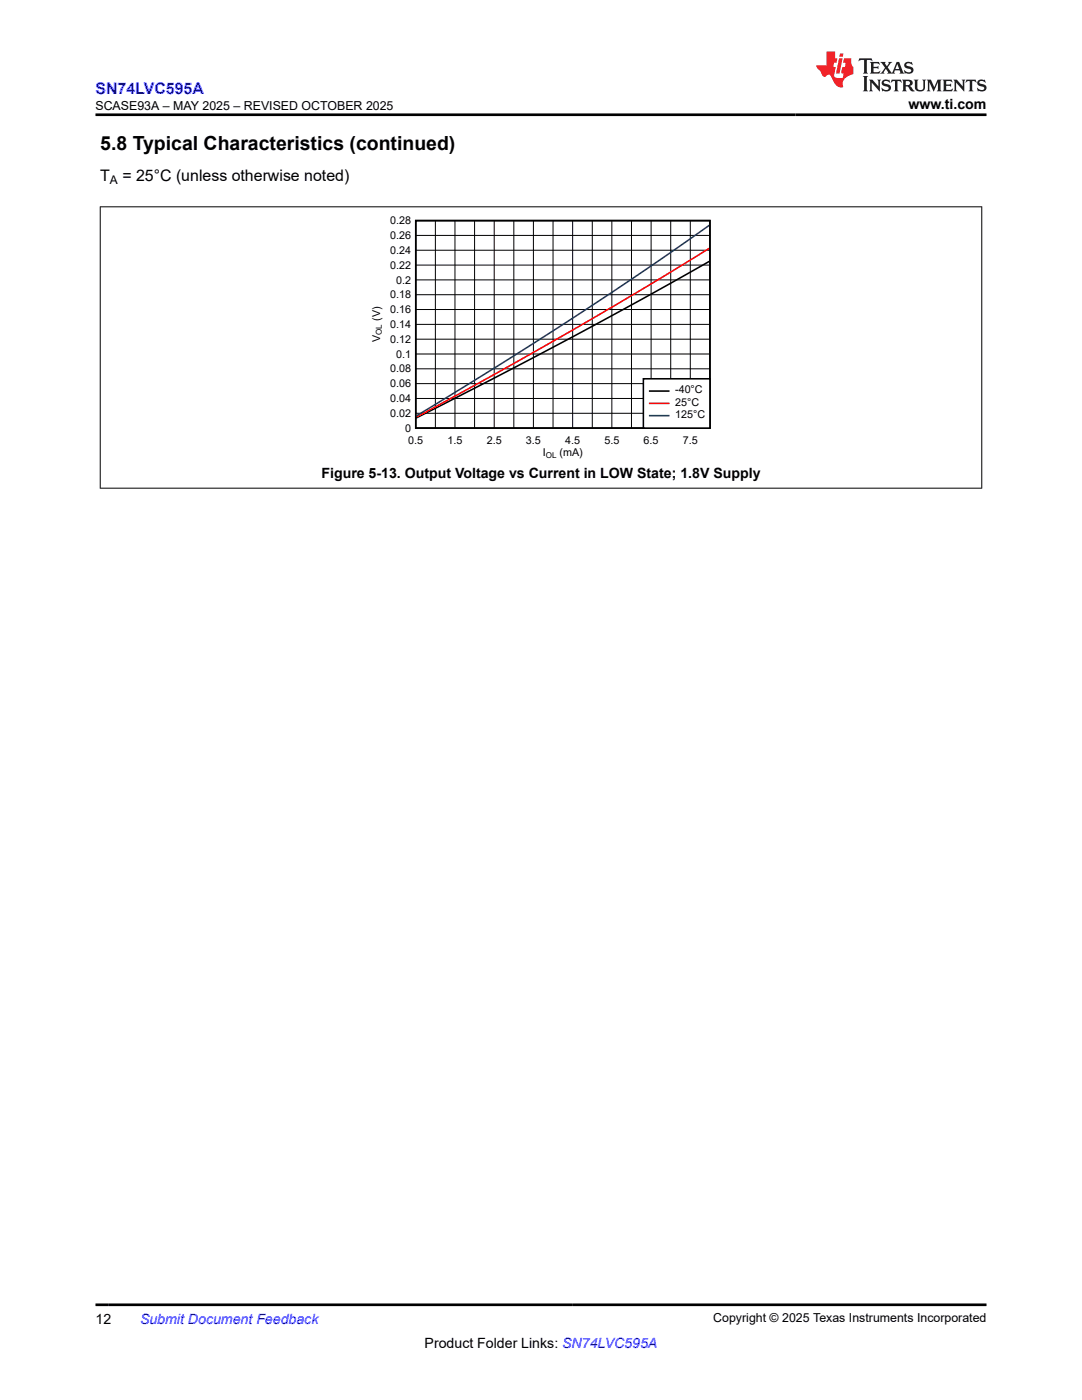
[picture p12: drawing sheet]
<svg xmlns="http://www.w3.org/2000/svg" width="216mm" height="279mm" viewBox="0 0 216 279" stroke-linecap="round" stroke-linejoin="round" font-family="sans-serif">
<path d="M83 44h58.7v41.4h-58.7zM141.5 52.2l-11.6 6.5-15.6 8.5-15.7 8.3-15.5 7.9" fill="none" stroke="#000" stroke-width=".31"/>
<g fill="none" stroke="#000" stroke-width=".2">
<path d="M83 58.8h58.7M83 55.9h58.7M83 52.9h58.7M83 49.9h58.7M83 47h58.7M86.9 44v41.4M90.8 44v41.4M94.7 44v41.4M98.6 44v41.4M102.5 44v41.4M106.4 44v41.4M110.4 44v41.4"/>
<path d="M114.3 44v41.4M118.2 44v41.4M122.1 44v41.4M126 44v41.4M129.9 44v41.4M133.8 44v41.4M137.7 44v41.4M83 79.5h58.7M83 76.6h58.7M83 73.6h58.7M83 70.6h58.7M83 67.7h58.7"/>
<path d="M83 64.7h58.7M83 61.8h58.7M83 82.5h58.7"/>
</g>
<path d="M141.5 49.6a1110.4 1110.4 0 0 1-58.4 33.6" fill="none" stroke="#f00" stroke-width=".31"/>
<path d="M141.5 45a907.8 907.8 0 0 1-58.4 38" fill="none" stroke="#105465" stroke-width=".31"/>
<path d="M128.4 75.6h13.3v9.8h-13.3z" fill-rule="evenodd" fill="#fff"/>
<path d="M128.4 75.6h13.3v9.8h-13.3zM129.6 78h3.8" fill="none" stroke="#000" stroke-width=".31"/>
<path d="M129.6 80.5h3.8" fill="none" stroke="#f00" stroke-width=".31"/>
<path d="M129.6 82.9h3.8" fill="none" stroke="#105465" stroke-width=".31"/>
<path d="M19.9 41.3h176.1M20 41.2v56.3M195.9 41.2v56.3M19.9 97.4h176.1" fill="none" stroke="#000" stroke-width=".2"/>
<path d="M171.5 11.6l-.2 .6 .5-.2h.6v.1v2.2l-.2 .4h1l-.2-.4v-2.2v-.1h.5l.6 .2-.2-.6zM173.6 12.4l.2 .3v1.6l-.2 .4h1.9l.1-.6a1.08 1.08 0 0 1-1.3 .2v-.7h.6l.4 .2v-.7l-.4 .2h-.6v-.5l.2-.2a1 1 0 0 1 1 .3l-.1-.5zM175.7 12.4l.9 1.1-1 1.2h.9l-.2-.2 .5-.8 .4 .8-.2 .2h1.6l-.2-.2 .2-.5h.9l.1 .5-.1 .2h.9l-.2-.4-.8-1.9h-.5l-.9 2.1-.9-1.1 .9-1h-.8l.2 .2-.4 .6-.4-.6 .2-.2zM179 12.8l.4 1h-.7zM180.7 12.5a.65 .65 0 0 0-.2 .7 .65 .65 0 0 0 .6 .5l.6 .1 .1 .3a.79 .79 0 0 1-.7 .4 .79 .79 0 0 1-.7-.5l.1 .7 .2-.1a.93 .93 0 0 0 1.1 0 .93 .93 0 0 0 .4-.9 1.46 1.46 0 0 0-1.2-.6l-.1-.3a1.09 1.09 0 0 1 1.2 .2l-.2-.6-.1 .1-.5-.2zM172.2 15.2l.2 .4v2.2l-.2 .4h1l-.2-.4v-2.2l.2-.4zM173.4 15.9l.2 .4v1.5l-.2 .4h.8l-.3-.4 .1-1.3 1.6 1.8v-2l.2-.4h-.7l.1 .2 .1 1.1-1.2-1.3zM176.2 16a.65 .65 0 0 0-.2 .8 .65 .65 0 0 0 .6 .4l.6 .2 .1 .2a.79 .79 0 0 1-.7 .4 .79 .79 0 0 1-.7-.5l.1 .7 .2-.1a.93 .93 0 0 0 1.1 .1 .93 .93 0 0 0 .4-1 1.46 1.46 0 0 0-1.2-.5l-.1-.4a1.09 1.09 0 0 1 1.2 .2l-.1-.6-.2 .1-.5-.1zM177.9 15.9l-.1 .6a.63 .63 0 0 1 .8-.3v1.6l-.3 .4h1l-.2-.4v-1.6a.66 .66 0 0 1 .8 .3l-.1-.6zM180 15.9l.2 .4v1.5l-.2 .4h1l-.2-.2-.1-.7h.5l.1 .2a.79 .79 0 0 0 1.2 .6l-1-.9a.61 .61 0 0 0 .6-.6 .61 .61 0 0 0-.5-.7zM180.8 16.2h.1a.47 .47 0 0 1 .5 .1 .47 .47 0 0 1 .1 .5l-.1 .1-.7 .1zM182.3 15.9l.2 .2a2.27 2.27 0 0 0 .4 2 1.04 1.04 0 0 0 1.7-.7v-1.3l.2-.2h-.8l.2 .4v1.1a.6 .6 0 0 1-.6 .6 .6 .6 0 0 1-.6-.6v-1.1l.3-.4zM184.9 15.9l.2 .4v1.5l-.2 .4h.8l-.3-.4v-1.4l.9 1.9 .9-1.9v1.4l-.3 .4h1l-.2-.4v-1.5l.2-.4h-.8l-.7 1.5-.6-1.5zM188.1 15.9l.2 .4v1.5l-.2 .4h1.9l.1-.6a1.09 1.09 0 0 1-1.3 .2v-.7h.6l.4 .2v-.6l-.4 .2h-.6v-.6l.2-.1a1.01 1.01 0 0 1 1 .3l-.1-.6zM190.2 15.9l.3 .4v1.5l-.3 .4h.8l-.2-.4v-1.3l1.6 1.8v-2l.2-.4h-.7l.2 .2v1.1l-1.2-1.3zM192.8 15.9l-.1 .6a.63 .63 0 0 1 .8-.3v1.6l-.3 .4h1l-.2-.4v-1.6a.66 .66 0 0 1 .8 .3l-.1-.6zM195.2 16a.65 .65 0 0 0-.2 .8 .65 .65 0 0 0 .6 .4l.6 .2 .2 .2a.79 .79 0 0 1-.7 .4 .79 .79 0 0 1-.7-.5l.1 .7 .2-.1a.93 .93 0 0 0 1 .1 .93 .93 0 0 0 .5-1 1.46 1.46 0 0 0-1.3-.5v-.4a1.09 1.09 0 0 1 1.2 .2l-.2-.6-.2 .1-.5-.1z" fill="#231f20"/>
<path d="M164.9 10.3v2.7h-2l.1 .4 .8 1a.95 .95 0 0 0 1 .9 .59 .59 0 0 1 .5-.4 .59 .59 0 0 1 .5 .3l.4 .8a1.59 1.59 0 0 0 2.1 1.4 1.61 1.61 0 0 1 1-2.3l1-.3-.1-1.5a1.59 1.59 0 0 1-.3-1.7h-1.5l-.2 .9h.6l-.2 .9h-.5l-.2 .9v.3l.4 .1-.1 .9h-.7a.73 .73 0 0 1-1-.7l.3-1.5h-.5l.1-.9h.5l.2-.9h-.5v-1.3zM167.4 11.6l-.6 3.1h.7l.6-3.1zM167.6 10.7l-.1 .6h.7l.1-.6z" fill="#ed1c24"/>
<path d="M19 22.9h177.8M19 260.4h177.8" fill="none" stroke="#000" stroke-width=".53"/>
<text font-size="3.9" x="20" y="29.9">5.8 Typical Characteristics (continued)</text>
<text font-size="3.2" fill="#00f" x="19" y="18.7">SN74LVC595A</text>
<g font-size="3.2">
<text x="20" y="36.1">T</text>
<text x="24.4" y="36.1">= 25°C (unless otherwise noted)</text>
</g>
<g font-size="2.8">
<text x="181.3" y="21.8">www.ti.com</text>
<text x="64.1" y="95.4">Figure 5-13. Output Voltage vs Current in LOW State; 1.8V Supply</text>
<text x="19" y="264.2">12</text>
<text x="84.7" y="269">Product Folder Links: SN74LVC595A</text>
</g>
<text font-size="2.8" fill="#00f" x="27.9" y="264.2">Submit Document Feedback</text>
<g font-size="2.5">
<text x="19" y="21.9">SCASE93A – MAY 2025 – REVISED OCTOBER 2025</text>
<text x="142.3" y="263.9">Copyright © 2025 Texas Instruments Incorporated</text>
</g>
<text font-size="2.4" x="21.9" y="36.7">A</text>
<g font-size="2.1">
<text x="77.8" y="47.7">0.26</text>
<text x="77.8" y="44.7">0.28</text>
<text x="77.8" y="53.6">0.22</text>
<text x="77.8" y="50.7">0.24</text>
<text x="77.8" y="59.5">0.18</text>
<text x="79" y="56.6">0.2</text>
<text x="75.8" y="64.1" transform="rotate(-90 75.8 64.1)">(V)</text>
<text x="77.8" y="65.5">0.14</text>
<text x="77.8" y="62.5">0.16</text>
<text x="75.8" y="68.2" transform="rotate(-90 75.8 68.2)">V</text>
<text x="77.8" y="68.4">0.12</text>
<text x="79" y="71.4">0.1</text>
<text x="77.8" y="77.3">0.06</text>
<text x="77.8" y="74.3">0.08</text>
<text x="77.8" y="83.2">0.02</text>
<text x="77.8" y="80.2">0.04</text>
<text x="134.7" y="78.5">-40°C</text>
<text x="134.7" y="81">25°C</text>
<text x="134.7" y="83.4">125°C</text>
<text x="80.8" y="86.2">0</text>
<text x="81.5" y="88.6">0.5</text>
<text x="89.3" y="88.6">1.5</text>
<text x="97.1" y="88.6">2.5</text>
<text x="104.9" y="88.6">3.5</text>
<text x="112.8" y="88.6">4.5</text>
<text x="120.6" y="88.6">5.5</text>
<text x="128.4" y="88.6">6.5</text>
<text x="136.2" y="88.6">7.5</text>
<text x="108.3" y="91.1">I</text>
<text x="111.6" y="91.1">(mA)</text>
</g>
<g font-size="1.6">
<text x="76.2" y="66.8" transform="rotate(-90 76.2 66.8)">OL</text>
<text x="108.9" y="91.4">OL</text>
</g>
</svg>
